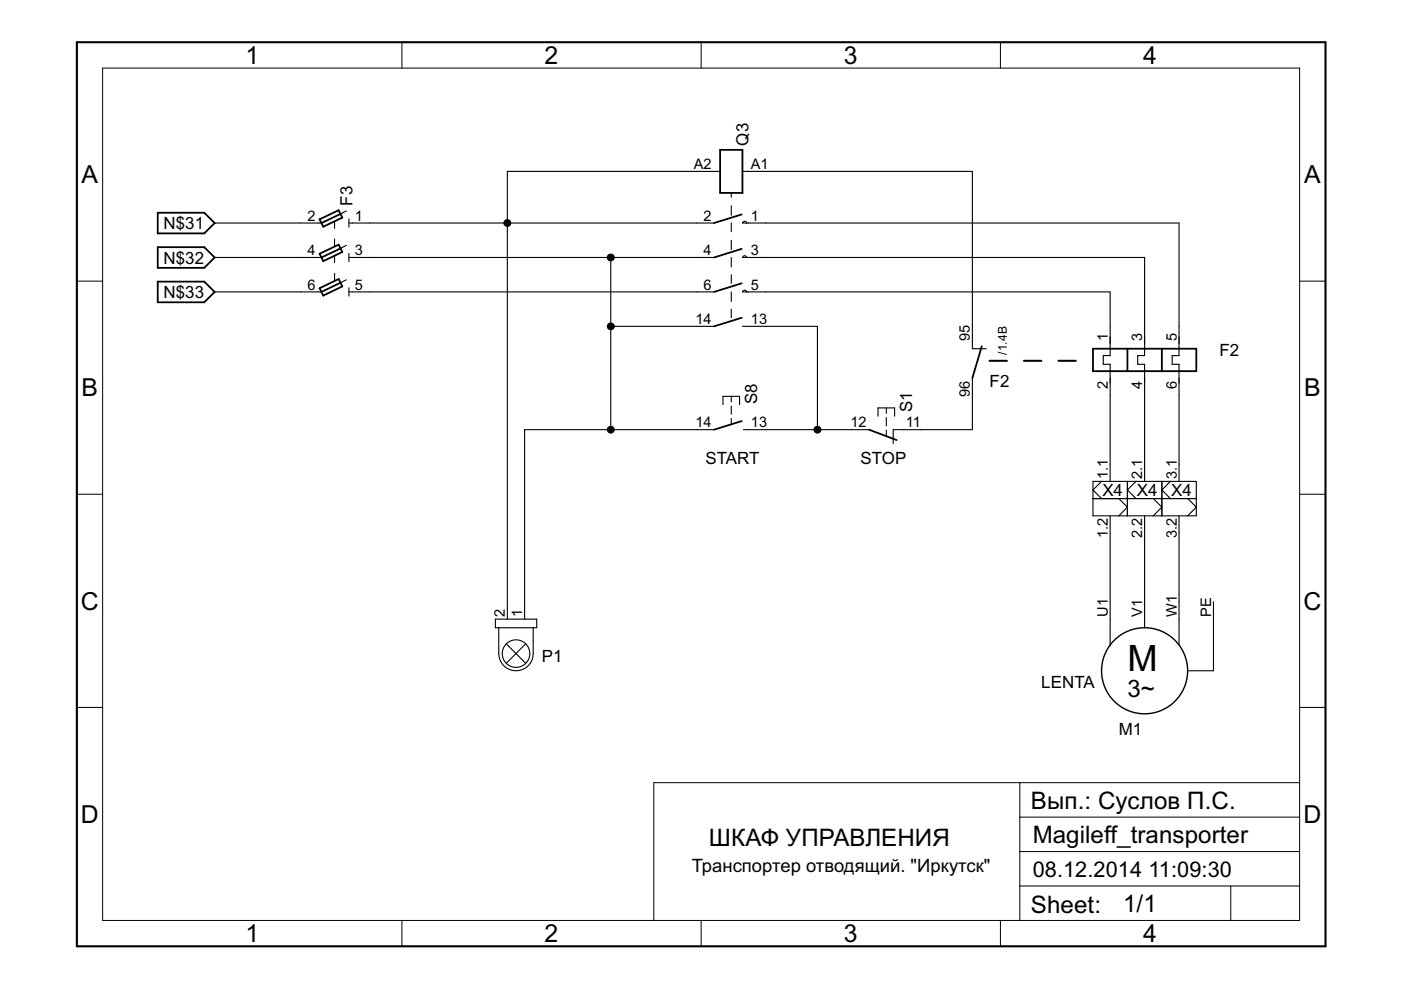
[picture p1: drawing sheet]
<?xml version="1.0" encoding="utf-8"?>
<!DOCTYPE eagle SYSTEM "eagle.dtd">
<eagle version="7.0.0">
<drawing>
<settings>
<setting alwaysvectorfont="no"/>
<setting verticaltext="up"/>
</settings>
<grid distance="0.1" unitdist="inch" unit="inch" style="lines" multiple="1" display="no" altdistance="0.01" altunitdist="inch" altunit="inch"/>
<schematic xreflabel="%F%N/%S.%C%R" xrefpart="/%S.%C%R">
<libraries>
<library name="e-motoren">
<symbols>
<symbol name="MOTOR_3-POL_PE">
<wire x1="5.08" y1="7.62" x2="5.08" y2="3.81" width="0.1524" layer="94"/>
<wire x1="0" y1="7.62" x2="0" y2="6.35" width="0.1524" layer="94"/>
<wire x1="-5.08" y1="7.62" x2="-5.08" y2="3.683" width="0.1524" layer="94"/>
<wire x1="10.16" y1="7.62" x2="10.16" y2="0" width="0.1524" layer="94"/>
<wire x1="10.16" y1="0" x2="6.35" y2="0" width="0.1524" layer="94"/>
<circle x="0" y="0" radius="6.35" width="0.2032" layer="94"/>
<text x="-2.54" y="0" size="3.81" layer="94">M</text>
<text x="-2.54" y="-3.81" size="2.54" layer="94">3~</text>
<text x="-3.81" y="-7.62" size="1.778" layer="95" rot="MR180">&gt;PART</text>
<text x="-3.81" y="-10.16" size="1.778" layer="96" rot="MR180">&gt;VALUE</text>
<text x="-3.81" y="-17.78" size="1.778" layer="96" rot="MR180">&gt;FUNKTION</text>
<text x="-3.81" y="-12.7" size="1.778" layer="96" rot="MR180">&gt;TYPE</text>
<text x="-3.81" y="-15.24" size="1.778" layer="96" rot="MR180">&gt;HERSTELLER</text>
<pin name="W1" x="5.08" y="10.16" visible="pad" length="short" direction="pas" rot="R270"/>
<pin name="V1" x="0" y="10.16" visible="pad" length="short" direction="pas" rot="R270"/>
<pin name="U1" x="-5.08" y="10.16" visible="pad" length="short" direction="pas" rot="R270"/>
<pin name="PE" x="10.16" y="10.16" visible="pad" length="short" direction="pas" rot="R270"/>
</symbol>
</symbols>
<devicesets>
<deviceset name="MOTOR_3-POL_PE" prefix="M" uservalue="yes">
<gates>
<gate name="G$1" symbol="MOTOR_3-POL_PE" x="0" y="0"/>
</gates>
<devices>
<device name="" package="MOTOR_3-POL_PE">
<connects>
<connect gate="G$1" pin="PE" pad="PE"/>
<connect gate="G$1" pin="U1" pad="U1"/>
<connect gate="G$1" pin="V1" pad="V1"/>
<connect gate="G$1" pin="W1" pad="W1"/>
</connects>
<technologies>
<technology name="">
<attribute name="FUNKTION" value="" constant="no"/>
<attribute name="HERSTELLER" value="" constant="no"/>
<attribute name="TYPE" value="" constant="no"/>
</technology>
</technologies>
</device>
</devices>
</deviceset>
</devicesets>
</library>
<library name="e-schuetze-relais">
<symbols>
<symbol name="HAUPTSCHUETZ_3-POL+HILFSKONTAKT_13-14_OHNE_KONTAKTSPIEGEL">
<wire x1="0" y1="0" x2="1.27" y2="0" width="0.1524" layer="94"/>
<wire x1="2.54" y1="0" x2="3.937" y2="0" width="0.1524" layer="94"/>
<wire x1="5.08" y1="0" x2="6.477" y2="0" width="0.1524" layer="94"/>
<wire x1="7.62" y1="0" x2="8.89" y2="0" width="0.1524" layer="94"/>
<wire x1="0" y1="-2.54" x2="-1.27" y2="1.524" width="0.254" layer="94"/>
<wire x1="0" y1="2.54" x2="0" y2="2.286" width="0.1524" layer="94"/>
<wire x1="0" y1="2.286" x2="0" y2="1.651" width="0.1524" layer="94"/>
<wire x1="5.08" y1="-2.54" x2="3.81" y2="1.524" width="0.254" layer="94"/>
<wire x1="5.08" y1="2.54" x2="5.08" y2="2.286" width="0.1524" layer="94"/>
<wire x1="5.08" y1="2.286" x2="5.08" y2="1.651" width="0.1524" layer="94"/>
<wire x1="10.16" y1="-2.54" x2="8.89" y2="1.524" width="0.254" layer="94"/>
<wire x1="10.16" y1="2.54" x2="10.16" y2="2.286" width="0.1524" layer="94"/>
<wire x1="10.16" y1="2.286" x2="10.16" y2="1.651" width="0.1524" layer="94"/>
<wire x1="15.24" y1="-2.54" x2="13.97" y2="1.524" width="0.254" layer="94"/>
<wire x1="12.7" y1="0" x2="13.97" y2="0" width="0.1524" layer="94"/>
<wire x1="10.16" y1="0" x2="11.557" y2="0" width="0.1524" layer="94"/>
<wire x1="-4.445" y1="1.651" x2="-7.62" y2="1.651" width="0.254" layer="94"/>
<wire x1="-7.62" y1="1.651" x2="-10.795" y2="1.651" width="0.254" layer="94"/>
<wire x1="-10.795" y1="1.651" x2="-10.795" y2="-1.651" width="0.254" layer="94"/>
<wire x1="-10.795" y1="-1.651" x2="-7.62" y2="-1.651" width="0.254" layer="94"/>
<wire x1="-7.62" y1="-1.651" x2="-4.445" y2="-1.651" width="0.254" layer="94"/>
<wire x1="-4.445" y1="-1.651" x2="-4.445" y2="1.651" width="0.254" layer="94"/>
<wire x1="-7.62" y1="2.54" x2="-7.62" y2="1.651" width="0.1524" layer="94"/>
<wire x1="-7.62" y1="-2.54" x2="-7.62" y2="-1.651" width="0.1524" layer="94"/>
<wire x1="-2.54" y1="0" x2="-1.143" y2="0" width="0.1524" layer="94"/>
<wire x1="-4.318" y1="0" x2="-3.81" y2="0" width="0.1524" layer="94"/>
<wire x1="0" y1="1.651" x2="0" y2="2.286" width="0.1524" layer="94" curve="-157.380135"/>
<wire x1="5.08" y1="1.651" x2="5.08" y2="2.286" width="0.1524" layer="94" curve="-157.380135"/>
<wire x1="10.16" y1="1.651" x2="10.16" y2="2.286" width="0.1524" layer="94" curve="-157.380135"/>
<wire x1="15.24" y1="2.54" x2="15.24" y2="1.651" width="0.1524" layer="94"/>
<text x="-11.43" y="2.54" size="1.778" layer="95" rot="R180">&gt;PART</text>
<text x="-11.43" y="0" size="1.778" layer="96" rot="R180">&gt;VALUE</text>
<text x="-11.43" y="-7.62" size="1.778" layer="96" rot="R180">&gt;FUNKTION</text>
<text x="-11.43" y="-2.54" size="1.778" layer="96" rot="R180">&gt;TYPE</text>
<text x="-11.43" y="-5.08" size="1.778" layer="96" rot="R180">&gt;HERSTELLER</text>
<pin name="2" x="0" y="-5.08" visible="pad" length="short" direction="pas" rot="R90"/>
<pin name="1" x="0" y="5.08" visible="pad" length="short" direction="pas" rot="R270"/>
<pin name="3" x="5.08" y="5.08" visible="pad" length="short" direction="pas" rot="R270"/>
<pin name="4" x="5.08" y="-5.08" visible="pad" length="short" direction="pas" rot="R90"/>
<pin name="5" x="10.16" y="5.08" visible="pad" length="short" direction="pas" rot="R270"/>
<pin name="6" x="10.16" y="-5.08" visible="pad" length="short" direction="pas" rot="R90"/>
<pin name="7" x="15.24" y="5.08" visible="pad" length="short" direction="pas" rot="R270"/>
<pin name="8" x="15.24" y="-5.08" visible="pad" length="short" direction="pas" rot="R90"/>
<pin name="A2" x="-7.62" y="-5.08" visible="pad" length="short" direction="in" rot="R90"/>
<pin name="A1" x="-7.62" y="5.08" visible="pad" length="short" direction="in" rot="R270"/>
</symbol>
</symbols>
<devicesets>
<deviceset name="HAUPTSCHUETZ_3-POL_HILFSKONTAKT_13-14_OHNE_KONTAKTSPIEGEL" prefix="Q" uservalue="yes">
<gates>
<gate name="1" symbol="HAUPTSCHUETZ_3-POL+HILFSKONTAKT_13-14_OHNE_KONTAKTSPIEGEL" x="0" y="0"/>
</gates>
<devices>
<device name="" package="HAUPTSCHUETZ_3-POL+HILFSKONTAKT_13-14_OHNE_KONTAKTSPIEGEL">
<connects>
<connect gate="1" pin="1" pad="1"/>
<connect gate="1" pin="2" pad="2"/>
<connect gate="1" pin="3" pad="3"/>
<connect gate="1" pin="4" pad="4"/>
<connect gate="1" pin="5" pad="5"/>
<connect gate="1" pin="6" pad="6"/>
<connect gate="1" pin="7" pad="13"/>
<connect gate="1" pin="8" pad="14"/>
<connect gate="1" pin="A1" pad="A1"/>
<connect gate="1" pin="A2" pad="A2"/>
</connects>
<technologies>
<technology name="">
<attribute name="FUNKTION" value="" constant="no"/>
<attribute name="HERSTELLER" value="" constant="no"/>
<attribute name="TYPE" value="" constant="no"/>
</technology>
</technologies>
</device>
</devices>
</deviceset>
</devicesets>
</library>
<library name="e-motorschutzschalter">
<symbols>
<symbol name="MOTORSCHUTZSCHALTER_3-POL_THERM_AUSLOESUNG-ALTERNATIV">
<wire x1="-5.08" y1="1.778" x2="-7.62" y2="1.778" width="0.254" layer="94"/>
<wire x1="-7.62" y1="1.778" x2="-7.62" y2="-1.524" width="0.254" layer="94"/>
<wire x1="-7.62" y1="-1.524" x2="-5.08" y2="-1.524" width="0.254" layer="94"/>
<wire x1="-5.08" y1="-1.524" x2="-2.54" y2="-1.524" width="0.254" layer="94"/>
<wire x1="-5.08" y1="1.778" x2="-5.08" y2="0.762" width="0.1524" layer="94"/>
<wire x1="-5.08" y1="0.762" x2="-6.096" y2="0.762" width="0.1524" layer="94"/>
<wire x1="-6.096" y1="0.762" x2="-6.096" y2="-0.508" width="0.1524" layer="94"/>
<wire x1="-6.096" y1="-0.508" x2="-5.08" y2="-0.508" width="0.1524" layer="94"/>
<wire x1="-5.08" y1="-0.508" x2="-5.08" y2="-1.524" width="0.1524" layer="94"/>
<wire x1="0" y1="1.778" x2="-2.54" y2="1.778" width="0.254" layer="94"/>
<wire x1="-2.54" y1="1.778" x2="-5.08" y2="1.778" width="0.254" layer="94"/>
<wire x1="-2.54" y1="1.778" x2="-2.54" y2="-1.524" width="0.254" layer="94"/>
<wire x1="-2.54" y1="-1.524" x2="0" y2="-1.524" width="0.254" layer="94"/>
<wire x1="0" y1="-1.524" x2="2.54" y2="-1.524" width="0.254" layer="94"/>
<wire x1="0" y1="1.778" x2="0" y2="0.762" width="0.1524" layer="94"/>
<wire x1="0" y1="0.762" x2="-1.016" y2="0.762" width="0.1524" layer="94"/>
<wire x1="-1.016" y1="0.762" x2="-1.016" y2="-0.508" width="0.1524" layer="94"/>
<wire x1="-1.016" y1="-0.508" x2="0" y2="-0.508" width="0.1524" layer="94"/>
<wire x1="0" y1="-0.508" x2="0" y2="-1.524" width="0.1524" layer="94"/>
<wire x1="7.62" y1="1.778" x2="5.08" y2="1.778" width="0.254" layer="94"/>
<wire x1="5.08" y1="1.778" x2="2.54" y2="1.778" width="0.254" layer="94"/>
<wire x1="2.54" y1="1.778" x2="0" y2="1.778" width="0.254" layer="94"/>
<wire x1="2.54" y1="1.778" x2="2.54" y2="-1.524" width="0.254" layer="94"/>
<wire x1="2.54" y1="-1.524" x2="5.08" y2="-1.524" width="0.254" layer="94"/>
<wire x1="5.08" y1="-1.524" x2="7.62" y2="-1.524" width="0.254" layer="94"/>
<wire x1="7.62" y1="-1.524" x2="7.62" y2="1.778" width="0.254" layer="94"/>
<wire x1="5.08" y1="1.778" x2="5.08" y2="0.762" width="0.1524" layer="94"/>
<wire x1="5.08" y1="0.762" x2="4.064" y2="0.762" width="0.1524" layer="94"/>
<wire x1="4.064" y1="0.762" x2="4.064" y2="-0.508" width="0.1524" layer="94"/>
<wire x1="4.064" y1="-0.508" x2="5.08" y2="-0.508" width="0.1524" layer="94"/>
<wire x1="5.08" y1="-0.508" x2="5.08" y2="-1.524" width="0.1524" layer="94"/>
<wire x1="-5.08" y1="-1.524" x2="-5.08" y2="-3.302" width="0.1524" layer="94"/>
<wire x1="0" y1="-1.524" x2="0" y2="-3.302" width="0.1524" layer="94"/>
<wire x1="5.08" y1="-1.524" x2="5.08" y2="-3.302" width="0.1524" layer="94"/>
<wire x1="-5.08" y1="3.556" x2="-5.08" y2="1.778" width="0.1524" layer="94"/>
<wire x1="0" y1="3.556" x2="0" y2="1.778" width="0.1524" layer="94"/>
<wire x1="5.08" y1="3.556" x2="5.08" y2="1.778" width="0.1524" layer="94"/>
<text x="-8.89" y="2.54" size="1.778" layer="95" rot="R180">&gt;PART</text>
<text x="-8.89" y="0" size="1.778" layer="96" rot="R180">&gt;VALUE</text>
<text x="-8.89" y="-7.62" size="1.778" layer="96" rot="R180">&gt;FUNKTION</text>
<text x="-8.89" y="-2.54" size="1.778" layer="96" rot="R180">&gt;TYPE</text>
<text x="-8.89" y="-5.08" size="1.778" layer="96" rot="R180">&gt;HERSTELLER</text>
<pin name="2" x="-5.08" y="-5.08" visible="pad" length="short" direction="pas" rot="R90"/>
<pin name="1" x="-5.08" y="5.08" visible="pad" length="short" direction="pas" rot="R270"/>
<pin name="4" x="0" y="-5.08" visible="pad" length="short" direction="pas" rot="R90"/>
<pin name="3" x="0" y="5.08" visible="pad" length="short" direction="pas" rot="R270"/>
<pin name="6" x="5.08" y="-5.08" visible="pad" length="short" direction="pas" rot="R90"/>
<pin name="5" x="5.08" y="5.08" visible="pad" length="short" direction="pas" rot="R270"/>
</symbol>
<symbol name="SCHLIESSER-1">
<wire x1="0" y1="1.524" x2="0" y2="2.54" width="0.1524" layer="94"/>
<wire x1="0" y1="-2.54" x2="-1.27" y2="1.524" width="0.254" layer="94"/>
<text x="-2.54" y="2.54" size="1.778" layer="95" rot="R180">&gt;PART</text>
<text x="-2.54" y="0" size="1.27" layer="96" rot="R180">&gt;XREF</text>
<pin name="97" x="0" y="5.08" visible="pad" length="short" direction="pas" rot="R270"/>
<pin name="98" x="0" y="-5.08" visible="pad" length="short" direction="pas" rot="R90"/>
</symbol>
<symbol name="OEFFNER-1">
<wire x1="2.032" y1="1.778" x2="1.016" y2="1.778" width="0.1524" layer="94"/>
<wire x1="0.381" y1="1.778" x2="0" y2="1.778" width="0.1524" layer="94"/>
<wire x1="0" y1="1.778" x2="0" y2="2.54" width="0.1524" layer="94"/>
<wire x1="0" y1="-2.54" x2="1.3768" y2="2.1384" width="0.254" layer="94"/>
<wire x1="0.381" y1="1.778" x2="1.016" y2="1.778" width="0.1524" layer="94"/>
<text x="-2.54" y="1.27" size="1.778" layer="95" rot="R180">&gt;PART</text>
<text x="-2.54" y="-1.27" size="1.27" layer="96" rot="R180">&gt;XREF</text>
<pin name="96" x="0" y="-5.08" visible="pad" length="short" direction="pas" rot="R90"/>
<pin name="95" x="0" y="5.08" visible="pad" length="short" direction="pas" rot="R270"/>
</symbol>
</symbols>
<devicesets>
<deviceset name="MOTORSCHUTZSCHALTER_3-POL_THERM_AUSLOESUNG_HILFSKONTAKTE" prefix="F" uservalue="yes">
<gates>
<gate name="G$1" symbol="MOTORSCHUTZSCHALTER_3-POL_THERM_AUSLOESUNG-ALTERNATIV" x="0" y="5.08" addlevel="must"/>
<gate name="G$2" symbol="SCHLIESSER-1" x="33.02" y="5.08"/>
<gate name="G$3" symbol="OEFFNER-1" x="38.1" y="5.08"/>
</gates>
<devices>
<device name="" package="MOTORSCHUTZSCHALTER_3-POL_THERM_AUSLOESUNG_HILFSKONTAKT_95_96_97_98">
<connects>
<connect gate="G$1" pin="1" pad="1"/>
<connect gate="G$1" pin="2" pad="2"/>
<connect gate="G$1" pin="3" pad="3"/>
<connect gate="G$1" pin="4" pad="4"/>
<connect gate="G$1" pin="5" pad="5"/>
<connect gate="G$1" pin="6" pad="6"/>
<connect gate="G$2" pin="97" pad="97"/>
<connect gate="G$2" pin="98" pad="98"/>
<connect gate="G$3" pin="95" pad="95"/>
<connect gate="G$3" pin="96" pad="96"/>
</connects>
<technologies>
<technology name="">
<attribute name="FUNKTION" value="" constant="no"/>
<attribute name="HERSTELLER" value="" constant="no"/>
<attribute name="TYPE" value="" constant="no"/>
</technology>
</technologies>
</device>
</devices>
</deviceset>
</devicesets>
</library>
<library name="e-klemmen">
<symbols>
<symbol name="KLEMME-2_1-BRUECKE">
<wire x1="-2.54" y1="2.54" x2="-1.27" y2="2.54" width="0.1524" layer="94"/>
<wire x1="-1.27" y1="2.54" x2="2.54" y2="2.54" width="0.1524" layer="94"/>
<wire x1="2.54" y1="2.54" x2="2.54" y2="0" width="0.1524" layer="94"/>
<wire x1="2.54" y1="0" x2="2.54" y2="-1.27" width="0.1524" layer="94"/>
<wire x1="2.54" y1="-1.27" x2="2.54" y2="-2.54" width="0.1524" layer="94"/>
<wire x1="-2.54" y1="-2.54" x2="1.27" y2="-2.54" width="0.1524" layer="94"/>
<wire x1="1.27" y1="-2.54" x2="2.54" y2="-2.54" width="0.1524" layer="94"/>
<wire x1="-2.54" y1="2.54" x2="-2.54" y2="1.27" width="0.1524" layer="94"/>
<wire x1="-2.54" y1="1.27" x2="-2.54" y2="0" width="0.1524" layer="94"/>
<wire x1="-2.54" y1="0" x2="-2.54" y2="-2.54" width="0.1524" layer="94"/>
<wire x1="-2.54" y1="0" x2="-1.27" y2="0" width="0.1524" layer="94"/>
<wire x1="-1.27" y1="0" x2="1.27" y2="0" width="0.1524" layer="94"/>
<wire x1="1.27" y1="0" x2="2.54" y2="0" width="0.1524" layer="94"/>
<wire x1="-2.54" y1="0" x2="-1.27" y2="0" width="0.1524" layer="94"/>
<wire x1="-1.27" y1="0" x2="1.27" y2="0" width="0.1524" layer="94"/>
<wire x1="-2.54" y1="0" x2="-1.27" y2="0" width="0.1524" layer="94"/>
<wire x1="-1.27" y1="0" x2="1.27" y2="0" width="0.1524" layer="94"/>
<wire x1="1.27" y1="0" x2="2.54" y2="0" width="0.1524" layer="94"/>
<wire x1="-2.54" y1="1.27" x2="-1.27" y2="2.54" width="0.1524" layer="94"/>
<wire x1="-2.54" y1="1.27" x2="-1.27" y2="0" width="0.1524" layer="94"/>
<wire x1="2.54" y1="-1.27" x2="1.27" y2="0" width="0.1524" layer="94"/>
<wire x1="2.54" y1="-1.27" x2="1.27" y2="-2.54" width="0.1524" layer="94"/>
<text x="-2.921" y="0.889" size="1.778" layer="95" rot="R180">&gt;PART</text>
<text x="1.524" y="-0.508" size="1.524" layer="95" rot="R180">&gt;12</text>
<text x="-1.524" y="0.508" size="1.524" layer="95">&gt;11</text>
<pin name="1" x="0" y="5.08" visible="pad" length="short" direction="pas" rot="R270"/>
<pin name="2" x="0" y="-5.08" visible="pad" length="short" direction="pas" rot="R90"/>
</symbol>
<symbol name="KLEMME-2_2-BRUECKE">
<wire x1="-2.54" y1="2.54" x2="-1.27" y2="2.54" width="0.1524" layer="94"/>
<wire x1="-1.27" y1="2.54" x2="2.54" y2="2.54" width="0.1524" layer="94"/>
<wire x1="2.54" y1="2.54" x2="2.54" y2="0" width="0.1524" layer="94"/>
<wire x1="2.54" y1="0" x2="2.54" y2="-1.27" width="0.1524" layer="94"/>
<wire x1="2.54" y1="-1.27" x2="2.54" y2="-2.54" width="0.1524" layer="94"/>
<wire x1="-2.54" y1="-2.54" x2="1.27" y2="-2.54" width="0.1524" layer="94"/>
<wire x1="1.27" y1="-2.54" x2="2.54" y2="-2.54" width="0.1524" layer="94"/>
<wire x1="-2.54" y1="2.54" x2="-2.54" y2="1.27" width="0.1524" layer="94"/>
<wire x1="-2.54" y1="1.27" x2="-2.54" y2="0" width="0.1524" layer="94"/>
<wire x1="-2.54" y1="0" x2="-2.54" y2="-2.54" width="0.1524" layer="94"/>
<wire x1="-2.54" y1="0" x2="-1.27" y2="0" width="0.1524" layer="94"/>
<wire x1="-1.27" y1="0" x2="1.27" y2="0" width="0.1524" layer="94"/>
<wire x1="1.27" y1="0" x2="2.54" y2="0" width="0.1524" layer="94"/>
<wire x1="-2.54" y1="0" x2="-1.27" y2="0" width="0.1524" layer="94"/>
<wire x1="-1.27" y1="0" x2="1.27" y2="0" width="0.1524" layer="94"/>
<wire x1="1.27" y1="0" x2="2.54" y2="0" width="0.1524" layer="94"/>
<wire x1="-2.54" y1="1.27" x2="-1.27" y2="2.54" width="0.1524" layer="94"/>
<wire x1="-2.54" y1="1.27" x2="-1.27" y2="0" width="0.1524" layer="94"/>
<wire x1="2.54" y1="-1.27" x2="1.27" y2="0" width="0.1524" layer="94"/>
<wire x1="2.54" y1="-1.27" x2="1.27" y2="-2.54" width="0.1524" layer="94"/>
<text x="-2.921" y="0.889" size="1.778" layer="95" rot="R180">&gt;PART</text>
<text x="1.524" y="-0.508" size="1.524" layer="95" rot="R180">&gt;22</text>
<text x="-1.524" y="0.508" size="1.524" layer="95">&gt;21</text>
<pin name="1" x="0" y="5.08" visible="pad" length="short" direction="pas" rot="R270"/>
<pin name="2" x="0" y="-5.08" visible="pad" length="short" direction="pas" rot="R90"/>
</symbol>
<symbol name="KLEMME-2_3-BRUECKE">
<wire x1="-2.54" y1="2.54" x2="-1.27" y2="2.54" width="0.1524" layer="94"/>
<wire x1="-1.27" y1="2.54" x2="2.54" y2="2.54" width="0.1524" layer="94"/>
<wire x1="2.54" y1="2.54" x2="2.54" y2="0" width="0.1524" layer="94"/>
<wire x1="2.54" y1="0" x2="2.54" y2="-1.27" width="0.1524" layer="94"/>
<wire x1="2.54" y1="-1.27" x2="2.54" y2="-2.54" width="0.1524" layer="94"/>
<wire x1="-2.54" y1="-2.54" x2="1.27" y2="-2.54" width="0.1524" layer="94"/>
<wire x1="1.27" y1="-2.54" x2="2.54" y2="-2.54" width="0.1524" layer="94"/>
<wire x1="-2.54" y1="2.54" x2="-2.54" y2="1.27" width="0.1524" layer="94"/>
<wire x1="-2.54" y1="1.27" x2="-2.54" y2="0" width="0.1524" layer="94"/>
<wire x1="-2.54" y1="0" x2="-2.54" y2="-2.54" width="0.1524" layer="94"/>
<wire x1="-2.54" y1="0" x2="-1.27" y2="0" width="0.1524" layer="94"/>
<wire x1="-1.27" y1="0" x2="1.27" y2="0" width="0.1524" layer="94"/>
<wire x1="1.27" y1="0" x2="2.54" y2="0" width="0.1524" layer="94"/>
<wire x1="-2.54" y1="0" x2="-1.27" y2="0" width="0.1524" layer="94"/>
<wire x1="-1.27" y1="0" x2="1.27" y2="0" width="0.1524" layer="94"/>
<wire x1="1.27" y1="0" x2="2.54" y2="0" width="0.1524" layer="94"/>
<wire x1="-2.54" y1="1.27" x2="-1.27" y2="2.54" width="0.1524" layer="94"/>
<wire x1="-2.54" y1="1.27" x2="-1.27" y2="0" width="0.1524" layer="94"/>
<wire x1="2.54" y1="-1.27" x2="1.27" y2="0" width="0.1524" layer="94"/>
<wire x1="2.54" y1="-1.27" x2="1.27" y2="-2.54" width="0.1524" layer="94"/>
<text x="-2.921" y="0.889" size="1.778" layer="95" rot="R180">&gt;PART</text>
<text x="1.524" y="-0.508" size="1.524" layer="95" rot="R180">&gt;32</text>
<text x="-1.524" y="0.508" size="1.524" layer="95">&gt;31</text>
<pin name="1" x="0" y="5.08" visible="pad" length="short" direction="pas" rot="R270"/>
<pin name="2" x="0" y="-5.08" visible="pad" length="short" direction="pas" rot="R90"/>
</symbol>
</symbols>
<devicesets>
<deviceset name="KLEMME-2_3-BRUECKE" prefix="X" uservalue="yes">
<gates>
<gate name="1" symbol="KLEMME-2_1-BRUECKE" x="0" y="0"/>
<gate name="2" symbol="KLEMME-2_2-BRUECKE" x="5.08" y="0"/>
<gate name="3" symbol="KLEMME-2_3-BRUECKE" x="10.16" y="0"/>
</gates>
<devices>
<device name="" package="KLEMME-2_3-BRUECKE">
<connects>
<connect gate="1" pin="1" pad="1.1"/>
<connect gate="1" pin="2" pad="1.2"/>
<connect gate="2" pin="1" pad="2.1"/>
<connect gate="2" pin="2" pad="2.2"/>
<connect gate="3" pin="1" pad="3.1"/>
<connect gate="3" pin="2" pad="3.2"/>
</connects>
<technologies>
<technology name="">
<attribute name="11" value="" constant="no"/>
<attribute name="12" value="" constant="no"/>
<attribute name="21" value="" constant="no"/>
<attribute name="22" value="" constant="no"/>
<attribute name="31" value="" constant="no"/>
<attribute name="32" value="" constant="no"/>
</technology>
</technologies>
</device>
</devices>
</deviceset>
</devicesets>
</library>
<library name="e-schalter">
<symbols>
<symbol name="OEFFNER_TASTSCHALTER">
<wire x1="0.8522" y1="0" x2="0.0394" y2="0" width="0.1524" layer="94"/>
<wire x1="2.032" y1="1.016" x2="0" y2="1.016" width="0.1524" layer="94"/>
<wire x1="0" y1="1.016" x2="0" y2="2.54" width="0.1524" layer="94"/>
<wire x1="-1.7894" y1="0" x2="-0.5702" y2="0" width="0.1524" layer="94"/>
<wire x1="-3.2116" y1="0" x2="-2.399" y2="0" width="0.1524" layer="94"/>
<wire x1="-3.2116" y1="1.2192" x2="-3.2116" y2="-1.2192" width="0.1524" layer="94"/>
<wire x1="-3.2116" y1="1.2192" x2="-1.9924" y2="1.2192" width="0.1524" layer="94"/>
<wire x1="-3.2116" y1="-1.2192" x2="-1.9924" y2="-1.2192" width="0.1524" layer="94"/>
<wire x1="0" y1="-2.54" x2="1.524" y2="1.524" width="0.254" layer="94"/>
<text x="-2.54" y="3.81" size="1.778" layer="95" rot="R180">&gt;PART</text>
<text x="-2.54" y="-2.54" size="1.778" layer="96" rot="R180">&gt;VALUE</text>
<text x="-2.54" y="-10.16" size="1.778" layer="96" rot="R180">&gt;FUNKTION</text>
<text x="-2.54" y="-5.08" size="1.778" layer="96" rot="R180">&gt;TYPE</text>
<text x="-2.54" y="-7.62" size="1.778" layer="96" rot="R180">&gt;HERSTELLER</text>
<pin name="1" x="0" y="5.08" visible="pad" length="short" direction="in" rot="R270"/>
<pin name="2" x="0" y="-5.08" visible="pad" length="short" direction="in" rot="R90"/>
</symbol>
<symbol name="SCHLIESSER_TASTSCHALTER">
<wire x1="-4.9164" y1="1.2193" x2="-4.9164" y2="0.0001" width="0.1524" layer="94"/>
<wire x1="-4.9164" y1="0.0001" x2="-4.9164" y2="-1.2191" width="0.1524" layer="94"/>
<wire x1="-4.9164" y1="1.2193" x2="-3.6972" y2="1.2193" width="0.1524" layer="94"/>
<wire x1="-4.9164" y1="-1.2191" x2="-3.6972" y2="-1.2191" width="0.1524" layer="94"/>
<wire x1="-3.4938" y1="0.0001" x2="-2.2746" y2="0.0001" width="0.1524" layer="94"/>
<wire x1="-4.9164" y1="0.0001" x2="-4.1034" y2="0.0001" width="0.1524" layer="94"/>
<wire x1="-0.8524" y1="0.0001" x2="-1.665" y2="0.0001" width="0.1524" layer="94"/>
<wire x1="0" y1="-2.54" x2="-1.27" y2="1.524" width="0.254" layer="94"/>
<wire x1="0" y1="2.54" x2="0" y2="1.778" width="0.1524" layer="94"/>
<text x="-3.81" y="3.81" size="1.778" layer="95" rot="R180">&gt;PART</text>
<text x="-3.81" y="-2.54" size="1.778" layer="96" rot="R180">&gt;VALUE</text>
<text x="-3.81" y="-10.16" size="1.778" layer="96" rot="R180">&gt;FUNKTION</text>
<text x="-3.81" y="-5.08" size="1.778" layer="96" rot="R180">&gt;TYPE</text>
<text x="-3.81" y="-7.62" size="1.778" layer="96" rot="R180">&gt;HERSTELLER</text>
<pin name="4" x="0" y="-5.08" visible="pad" length="short" direction="in" rot="R90"/>
<pin name="3" x="0" y="5.08" visible="pad" length="short" direction="in" rot="R270"/>
</symbol>
</symbols>
<devicesets>
<deviceset name="OEFFNER_TASTSCHALTER" prefix="S" uservalue="yes">
<gates>
<gate name="G$1" symbol="OEFFNER_TASTSCHALTER" x="0" y="0"/>
</gates>
<devices>
<device name="" package="OEFFNER_TASTSCHALTER">
<connects>
<connect gate="G$1" pin="1" pad="11"/>
<connect gate="G$1" pin="2" pad="12"/>
</connects>
<technologies>
<technology name="">
<attribute name="FUNKTION" value="" constant="no"/>
<attribute name="HERSTELLER" value="" constant="no"/>
<attribute name="TYPE" value="" constant="no"/>
</technology>
</technologies>
</device>
</devices>
</deviceset>
<deviceset name="SCHLIESSER_TASTSCHALTER" prefix="S" uservalue="yes">
<gates>
<gate name="G$1" symbol="SCHLIESSER_TASTSCHALTER" x="0" y="0"/>
</gates>
<devices>
<device name="" package="SCHLIESSER_TASTSCHALTER">
<connects>
<connect gate="G$1" pin="3" pad="13"/>
<connect gate="G$1" pin="4" pad="14"/>
</connects>
<technologies>
<technology name="">
<attribute name="FUNKTION" value="" constant="no"/>
<attribute name="HERSTELLER" value="" constant="no"/>
<attribute name="TYPE" value="" constant="no"/>
</technology>
</technologies>
</device>
</devices>
</deviceset>
</devicesets>
</library>
<library name="e-sicherungen">
<symbols>
<symbol name="TRENNSICHERUNG_3-POL">
<wire x1="-5.08" y1="2.54" x2="-5.08" y2="2.0268" width="0.1524" layer="94"/>
<wire x1="0" y1="2.54" x2="0" y2="2.0268" width="0.1524" layer="94"/>
<wire x1="-4.4714" y1="2.0268" x2="-5.6886" y2="2.0268" width="0.1524" layer="94"/>
<wire x1="0.6086" y1="2.0268" x2="-0.6086" y2="2.0268" width="0.1524" layer="94"/>
<wire x1="-5.08" y1="-2.54" x2="-5.08" y2="-2.0268" width="0.1524" layer="94"/>
<wire x1="5.08" y1="2.54" x2="5.08" y2="2.0268" width="0.1524" layer="94"/>
<wire x1="5.6886" y1="2.0268" x2="4.4714" y2="2.0268" width="0.1524" layer="94"/>
<wire x1="0" y1="-2.54" x2="0" y2="-2.0268" width="0.1524" layer="94"/>
<wire x1="5.08" y1="-2.54" x2="5.08" y2="-2.0268" width="0.1524" layer="94"/>
<wire x1="-5.3688" y1="-0.0876" x2="-4.3" y2="-0.0876" width="0.1524" layer="94"/>
<wire x1="-1.6504" y1="-0.0876" x2="-2.7192" y2="-0.0876" width="0.1524" layer="94"/>
<wire x1="-0.2888" y1="-0.0876" x2="0.7698" y2="-0.0876" width="0.1524" layer="94"/>
<wire x1="3.4194" y1="-0.0876" x2="2.3608" y2="-0.0876" width="0.1524" layer="94"/>
<wire x1="-5.8748" y1="1.0618" x2="-4.5334" y2="-1.7586" width="0.254" layer="94"/>
<wire x1="-0.8052" y1="1.0618" x2="0.5466" y2="-1.7586" width="0.254" layer="94"/>
<wire x1="4.2748" y1="1.0618" x2="5.6164" y2="-1.7586" width="0.254" layer="94"/>
<wire x1="-1.8882" y1="0.515" x2="-0.5466" y2="-2.3054" width="0.254" layer="94"/>
<wire x1="3.1814" y1="0.515" x2="4.5334" y2="-2.3054" width="0.254" layer="94"/>
<wire x1="-5.6266" y1="-2.3054" x2="-4.5334" y2="-1.7586" width="0.254" layer="94"/>
<wire x1="-0.5466" y1="-2.3054" x2="0.5466" y2="-1.7586" width="0.254" layer="94"/>
<wire x1="-0.8052" y1="1.0618" x2="-1.8882" y2="0.515" width="0.254" layer="94"/>
<wire x1="3.1814" y1="0.515" x2="4.2748" y2="1.0618" width="0.254" layer="94"/>
<wire x1="4.5334" y1="-2.3054" x2="5.6164" y2="-1.7586" width="0.254" layer="94"/>
<wire x1="-1.3416" y1="0.7832" x2="0" y2="-2.0268" width="0.254" layer="94"/>
<wire x1="3.7282" y1="0.7832" x2="5.08" y2="-2.0268" width="0.254" layer="94"/>
<wire x1="-6.9682" y1="0.515" x2="-5.6266" y2="-2.3054" width="0.254" layer="94"/>
<wire x1="-6.9682" y1="0.515" x2="-5.8748" y2="1.0618" width="0.254" layer="94"/>
<wire x1="-6.4216" y1="0.7832" x2="-5.08" y2="-2.0268" width="0.254" layer="94"/>
<wire x1="-6.4054" y1="0.7408" x2="-6.858" y2="1.6458" width="0.1524" layer="94"/>
<wire x1="-1.3254" y1="0.7408" x2="-1.778" y2="1.6458" width="0.1524" layer="94"/>
<wire x1="3.7546" y1="0.7408" x2="3.302" y2="1.6458" width="0.1524" layer="94"/>
<text x="-7.62" y="2.54" size="1.778" layer="95" rot="R180">&gt;PART</text>
<text x="-7.62" y="0" size="1.778" layer="96" rot="R180">&gt;VALUE</text>
<text x="-7.62" y="-7.62" size="1.778" layer="96" rot="R180">&gt;FUNKTION</text>
<text x="-7.62" y="-2.54" size="1.778" layer="96" rot="R180">&gt;TYPE</text>
<text x="-7.62" y="-5.08" size="1.778" layer="96" rot="R180">&gt;HERSTELLER</text>
<pin name="1" x="-5.08" y="5.08" visible="pad" length="short" direction="pas" rot="R270"/>
<pin name="2" x="-5.08" y="-5.08" visible="pad" length="short" direction="pas" rot="R90"/>
<pin name="3" x="0" y="5.08" visible="pad" length="short" direction="pas" rot="R270"/>
<pin name="4" x="0" y="-5.08" visible="pad" length="short" direction="pas" rot="R90"/>
<pin name="5" x="5.08" y="5.08" visible="pad" length="short" direction="pas" rot="R270"/>
<pin name="6" x="5.08" y="-5.08" visible="pad" length="short" direction="pas" rot="R90"/>
</symbol>
</symbols>
<devicesets>
<deviceset name="TRENNSICHERUNG_3-POL" prefix="F" uservalue="yes">
<gates>
<gate name="G$1" symbol="TRENNSICHERUNG_3-POL" x="0" y="0"/>
</gates>
<devices>
<device name="" package="TRENNSICHERUNG_3-POL">
<connects>
<connect gate="G$1" pin="1" pad="1"/>
<connect gate="G$1" pin="2" pad="2"/>
<connect gate="G$1" pin="3" pad="3"/>
<connect gate="G$1" pin="4" pad="4"/>
<connect gate="G$1" pin="5" pad="5"/>
<connect gate="G$1" pin="6" pad="6"/>
</connects>
<technologies>
<technology name="">
<attribute name="FUNKTION" value="" constant="no"/>
<attribute name="HERSTELLER" value="" constant="no"/>
<attribute name="TYPE" value="" constant="no"/>
</technology>
</technologies>
</device>
</devices>
</deviceset>
</devicesets>
</library>
<library name="frames">
<symbols>
<symbol name="A5L-LOC">
<wire x1="85.09" y1="3.81" x2="85.09" y2="24.13" width="0.1016" layer="94"/>
<wire x1="85.09" y1="24.13" x2="139.065" y2="24.13" width="0.1016" layer="94"/>
<wire x1="139.065" y1="24.13" x2="180.34" y2="24.13" width="0.1016" layer="94"/>
<wire x1="170.18" y1="3.81" x2="170.18" y2="8.89" width="0.1016" layer="94"/>
<wire x1="170.18" y1="8.89" x2="180.34" y2="8.89" width="0.1016" layer="94"/>
<wire x1="170.18" y1="8.89" x2="139.065" y2="8.89" width="0.1016" layer="94"/>
<wire x1="139.065" y1="8.89" x2="139.065" y2="3.81" width="0.1016" layer="94"/>
<wire x1="139.065" y1="8.89" x2="139.065" y2="13.97" width="0.1016" layer="94"/>
<wire x1="139.065" y1="13.97" x2="180.34" y2="13.97" width="0.1016" layer="94"/>
<wire x1="139.065" y1="13.97" x2="139.065" y2="19.05" width="0.1016" layer="94"/>
<wire x1="139.065" y1="19.05" x2="180.34" y2="19.05" width="0.1016" layer="94"/>
<wire x1="139.065" y1="19.05" x2="139.065" y2="24.13" width="0.1016" layer="94"/>
<text x="140.97" y="15.24" size="2.54" layer="94">&gt;DRAWING_NAME</text>
<text x="140.97" y="10.16" size="2.286" layer="94">&gt;LAST_DATE_TIME</text>
<text x="154.305" y="5.08" size="2.54" layer="94">&gt;SHEET</text>
<text x="140.716" y="4.953" size="2.54" layer="94">Sheet:</text>
<frame x1="0" y1="0" x2="184.15" y2="133.35" columns="4" rows="4" layer="94"/>
</symbol>
</symbols>
<devicesets>
<deviceset name="A5L-LOC" prefix="FRAME" uservalue="yes">
<gates>
<gate name="G$1" symbol="A5L-LOC" x="0" y="0"/>
</gates>
<devices>
<device name="">
<technologies>
<technology name=""/>
</technologies>
</device>
</devices>
</deviceset>
</devicesets>
</library>
<library name="e-lampen-signalisation">
<symbols>
<symbol name="BLITZLEUCHTE">
<wire x1="-0.1652" y1="1.1048" x2="2.7052" y2="3.9752" width="0.1524" layer="94"/>
<wire x1="2.7052" y1="1.1048" x2="-0.1652" y2="3.9752" width="0.1524" layer="94"/>
<wire x1="3.81" y1="-1.27" x2="-1.27" y2="-1.27" width="0.1524" layer="94"/>
<wire x1="-1.27" y1="-1.27" x2="-1.27" y2="2.54" width="0.1524" layer="94"/>
<wire x1="-1.27" y1="2.54" x2="3.81" y2="2.54" width="0.1524" layer="94" curve="-180"/>
<wire x1="3.81" y1="2.54" x2="3.81" y2="-1.27" width="0.1524" layer="94"/>
<wire x1="-1.778" y1="-1.27" x2="-1.778" y2="-2.54" width="0.1524" layer="94"/>
<wire x1="4.318" y1="-2.54" x2="4.318" y2="-1.27" width="0.1524" layer="94"/>
<wire x1="-1.27" y1="-1.27" x2="-1.778" y2="-1.27" width="0.1524" layer="94"/>
<wire x1="-1.778" y1="-2.54" x2="4.318" y2="-2.54" width="0.1524" layer="94"/>
<wire x1="3.81" y1="-1.27" x2="4.318" y2="-1.27" width="0.1524" layer="94"/>
<circle x="1.27" y="2.54" radius="2.034" width="0.1524" layer="94"/>
<text x="-2.54" y="3.81" size="1.778" layer="95" rot="R180">&gt;PART</text>
<text x="-2.54" y="1.27" size="1.778" layer="96" rot="R180">&gt;VALUE</text>
<text x="-2.54" y="-6.35" size="1.778" layer="96" rot="R180">&gt;FUNKTION</text>
<text x="-2.54" y="-1.27" size="1.778" layer="96" rot="R180">&gt;TYPE</text>
<text x="-2.54" y="-3.81" size="1.778" layer="96" rot="R180">&gt;HERSTELLER</text>
<pin name="X1" x="0" y="-5.08" visible="pad" length="short" direction="pas" rot="R90"/>
<pin name="X2" x="2.54" y="-5.08" visible="pad" length="short" direction="pas" rot="R90"/>
</symbol>
</symbols>
<devicesets>
<deviceset name="BLINK/BLITZLEUCHTE" prefix="P" uservalue="yes">
<gates>
<gate name="G$1" symbol="BLITZLEUCHTE" x="0" y="0"/>
</gates>
<devices>
<device name="" package="LAMPE">
<connects>
<connect gate="G$1" pin="X1" pad="1"/>
<connect gate="G$1" pin="X2" pad="2"/>
</connects>
<technologies>
<technology name="">
<attribute name="FUNKTION" value="" constant="no"/>
<attribute name="HERSTELLER" value="" constant="no"/>
<attribute name="TYPE" value="" constant="no"/>
</technology>
</technologies>
</device>
</devices>
</deviceset>
</devicesets>
</library>
</libraries>
<attributes>
</attributes>
<variantdefs>
</variantdefs>
<classes>
<class number="0" name="default" width="0" drill="0">
</class>
</classes>
<parts>
<part name="S1" library="e-schalter" deviceset="OEFFNER_TASTSCHALTER" device=""/>
<part name="M1" library="e-motoren" deviceset="MOTOR_3-POL_PE" device=""/>
<part name="F2" library="e-motorschutzschalter" deviceset="MOTORSCHUTZSCHALTER_3-POL_THERM_AUSLOESUNG_HILFSKONTAKTE" device=""/>
<part name="X4" library="e-klemmen" deviceset="KLEMME-2_3-BRUECKE" device=""/>
<part name="Q3" library="e-schuetze-relais" deviceset="HAUPTSCHUETZ_3-POL_HILFSKONTAKT_13-14_OHNE_KONTAKTSPIEGEL" device=""/>
<part name="S8" library="e-schalter" deviceset="SCHLIESSER_TASTSCHALTER" device=""/>
<part name="F3" library="e-sicherungen" deviceset="TRENNSICHERUNG_3-POL" device=""/>
<part name="FRAME2" library="frames" deviceset="A5L-LOC" device=""/>
<part name="P1" library="e-lampen-signalisation" deviceset="BLINK/BLITZLEUCHTE" device=""/>
</parts>
<sheets>
<sheet>
<plain>
<text x="125.73" y="76.2" size="1.778" layer="94">START</text>
<text x="148.59" y="76.2" size="1.778" layer="94">STOP</text>
<text x="175.26" y="43.18" size="1.778" layer="94">LENTA</text>
<text x="126.238" y="19.812" size="2.54" layer="94">ШКАФ УПРАВЛЕНИЯ</text>
<text x="123.698" y="16.002" size="1.9304" layer="94">Транспортер отводящий. "Иркутск"</text>
<text x="173.736" y="25.4" size="2.54" layer="94">Вып.: Суслов П.С.</text>
<wire x1="172.72" y1="91.44" x2="175.26" y2="91.44" width="0.1524" layer="100"/>
<wire x1="177.8" y1="91.44" x2="180.34" y2="91.44" width="0.1524" layer="100"/>
<wire x1="167.64" y1="91.44" x2="170.18" y2="91.44" width="0.1524" layer="100"/>
</plain>
<instances>
<instance part="S1" gate="G$1" x="152.4" y="81.28" rot="R270"/>
<instance part="M1" gate="G$1" x="190.5" y="45.72"/>
<instance part="F2" gate="G$1" x="190.5" y="91.44" smashed="yes">
<attribute name="PART" x="204.47" y="93.98" size="1.778" layer="95" rot="R180"/>
<attribute name="VALUE" x="181.61" y="91.44" size="1.778" layer="96" rot="R180"/>
<attribute name="FUNKTION" x="181.61" y="83.82" size="1.778" layer="96" rot="R180"/>
<attribute name="TYPE" x="181.61" y="88.9" size="1.778" layer="96" rot="R180"/>
<attribute name="HERSTELLER" x="181.61" y="86.36" size="1.778" layer="96" rot="R180"/>
</instance>
<instance part="X4" gate="1" x="185.42" y="71.12" smashed="yes">
<attribute name="PART" x="187.325" y="73.279" size="1.778" layer="95" rot="R180"/>
<attribute name="12" x="186.944" y="70.612" size="1.524" layer="95" rot="R180"/>
<attribute name="11" x="183.896" y="71.628" size="1.524" layer="95"/>
</instance>
<instance part="X4" gate="2" x="190.5" y="71.12" smashed="yes">
<attribute name="PART" x="192.405" y="73.279" size="1.778" layer="95" rot="R180"/>
<attribute name="22" x="192.024" y="70.612" size="1.524" layer="95" rot="R180"/>
<attribute name="21" x="188.976" y="71.628" size="1.524" layer="95"/>
</instance>
<instance part="X4" gate="3" x="195.58" y="71.12" smashed="yes">
<attribute name="PART" x="197.485" y="73.279" size="1.778" layer="95" rot="R180"/>
<attribute name="32" x="197.104" y="70.612" size="1.524" layer="95" rot="R180"/>
<attribute name="31" x="194.056" y="71.628" size="1.524" layer="95"/>
</instance>
<instance part="F2" gate="G$3" x="165.1" y="91.44" smashed="yes">
<attribute name="PART" x="167.64" y="87.63" size="1.778" layer="95"/>
<attribute name="XREF" x="168.91" y="96.52" size="1.27" layer="96" rot="R270"/>
</instance>
<instance part="Q3" gate="1" x="129.54" y="111.76" rot="R270"/>
<instance part="S8" gate="G$1" x="129.54" y="81.28" rot="R270"/>
<instance part="F3" gate="G$1" x="71.12" y="106.68" rot="R270"/>
<instance part="FRAME2" gate="G$1" x="33.02" y="5.08"/>
<instance part="P1" gate="G$1" x="99.06" y="50.8" rot="R180"/>
</instances>
<busses>
</busses>
<nets>
<net name="C" class="0">
<segment>
<pinref part="Q3" gate="1" pin="6"/>
<wire x1="124.46" y1="101.6" x2="76.2" y2="101.6" width="0.1524" layer="91"/>
<pinref part="F3" gate="G$1" pin="5"/>
</segment>
</net>
<net name="B" class="0">
<segment>
<pinref part="Q3" gate="1" pin="8"/>
<wire x1="124.46" y1="96.52" x2="111.76" y2="96.52" width="0.1524" layer="91"/>
<wire x1="111.76" y1="96.52" x2="111.76" y2="81.28" width="0.1524" layer="91"/>
<pinref part="S8" gate="G$1" pin="4"/>
<wire x1="111.76" y1="81.28" x2="124.46" y2="81.28" width="0.1524" layer="91"/>
<wire x1="99.06" y1="81.28" x2="111.76" y2="81.28" width="0.1524" layer="91"/>
<junction x="111.76" y="81.28"/>
<pinref part="P1" gate="G$1" pin="X1"/>
<wire x1="99.06" y1="55.88" x2="99.06" y2="81.28" width="0.1524" layer="91"/>
<pinref part="Q3" gate="1" pin="4"/>
<pinref part="F3" gate="G$1" pin="3"/>
<wire x1="76.2" y1="106.68" x2="111.76" y2="106.68" width="0.1524" layer="91"/>
<wire x1="111.76" y1="106.68" x2="124.46" y2="106.68" width="0.1524" layer="91"/>
<wire x1="111.76" y1="96.52" x2="111.76" y2="106.68" width="0.1524" layer="91"/>
<junction x="111.76" y="96.52"/>
<junction x="111.76" y="106.68"/>
</segment>
</net>
<net name="A" class="0">
<segment>
<pinref part="Q3" gate="1" pin="A2"/>
<wire x1="124.46" y1="119.38" x2="96.52" y2="119.38" width="0.1524" layer="91"/>
<pinref part="Q3" gate="1" pin="2"/>
<pinref part="F3" gate="G$1" pin="1"/>
<wire x1="76.2" y1="111.76" x2="96.52" y2="111.76" width="0.1524" layer="91"/>
<wire x1="96.52" y1="111.76" x2="124.46" y2="111.76" width="0.1524" layer="91"/>
<wire x1="96.52" y1="119.38" x2="96.52" y2="111.76" width="0.1524" layer="91"/>
<junction x="96.52" y="111.76"/>
<pinref part="P1" gate="G$1" pin="X2"/>
<wire x1="96.52" y1="55.88" x2="96.52" y2="111.76" width="0.1524" layer="91"/>
</segment>
</net>
<net name="N$20" class="0">
<segment>
<pinref part="M1" gate="G$1" pin="U1"/>
<pinref part="X4" gate="1" pin="2"/>
<wire x1="185.42" y1="55.88" x2="185.42" y2="66.04" width="0.1524" layer="91"/>
</segment>
</net>
<net name="N$21" class="0">
<segment>
<pinref part="M1" gate="G$1" pin="V1"/>
<pinref part="X4" gate="2" pin="2"/>
<wire x1="190.5" y1="55.88" x2="190.5" y2="66.04" width="0.1524" layer="91"/>
</segment>
</net>
<net name="N$22" class="0">
<segment>
<pinref part="M1" gate="G$1" pin="W1"/>
<pinref part="X4" gate="3" pin="2"/>
<wire x1="195.58" y1="55.88" x2="195.58" y2="66.04" width="0.1524" layer="91"/>
</segment>
</net>
<net name="N$23" class="0">
<segment>
<pinref part="X4" gate="3" pin="1"/>
<pinref part="F2" gate="G$1" pin="6"/>
<wire x1="195.58" y1="76.2" x2="195.58" y2="86.36" width="0.1524" layer="91"/>
</segment>
</net>
<net name="N$24" class="0">
<segment>
<pinref part="X4" gate="2" pin="1"/>
<pinref part="F2" gate="G$1" pin="4"/>
<wire x1="190.5" y1="76.2" x2="190.5" y2="86.36" width="0.1524" layer="91"/>
</segment>
</net>
<net name="N$25" class="0">
<segment>
<pinref part="X4" gate="1" pin="1"/>
<pinref part="F2" gate="G$1" pin="2"/>
<wire x1="185.42" y1="76.2" x2="185.42" y2="86.36" width="0.1524" layer="91"/>
</segment>
</net>
<net name="N$27" class="0">
<segment>
<pinref part="F2" gate="G$1" pin="5"/>
<pinref part="Q3" gate="1" pin="1"/>
<wire x1="195.58" y1="96.52" x2="195.58" y2="111.76" width="0.1524" layer="91"/>
<wire x1="195.58" y1="111.76" x2="134.62" y2="111.76" width="0.1524" layer="91"/>
</segment>
</net>
<net name="N$28" class="0">
<segment>
<pinref part="F2" gate="G$1" pin="3"/>
<pinref part="Q3" gate="1" pin="3"/>
<wire x1="190.5" y1="96.52" x2="190.5" y2="106.68" width="0.1524" layer="91"/>
<wire x1="190.5" y1="106.68" x2="134.62" y2="106.68" width="0.1524" layer="91"/>
</segment>
</net>
<net name="N$29" class="0">
<segment>
<pinref part="F2" gate="G$1" pin="1"/>
<pinref part="Q3" gate="1" pin="5"/>
<wire x1="134.62" y1="101.6" x2="185.42" y2="101.6" width="0.1524" layer="91"/>
<wire x1="185.42" y1="101.6" x2="185.42" y2="96.52" width="0.1524" layer="91"/>
</segment>
</net>
<net name="N$34" class="0">
<segment>
<pinref part="Q3" gate="1" pin="A1"/>
<wire x1="165.1" y1="119.38" x2="134.62" y2="119.38" width="0.1524" layer="91"/>
<pinref part="F2" gate="G$3" pin="95"/>
<wire x1="165.1" y1="96.52" x2="165.1" y2="119.38" width="0.1524" layer="91"/>
</segment>
</net>
<net name="N$12" class="0">
<segment>
<pinref part="Q3" gate="1" pin="7"/>
<wire x1="134.62" y1="96.52" x2="142.24" y2="96.52" width="0.1524" layer="91"/>
<pinref part="S8" gate="G$1" pin="3"/>
<wire x1="134.62" y1="81.28" x2="142.24" y2="81.28" width="0.1524" layer="91"/>
<junction x="142.24" y="81.28"/>
<wire x1="142.24" y1="96.52" x2="142.24" y2="81.28" width="0.1524" layer="91"/>
<pinref part="S1" gate="G$1" pin="2"/>
<wire x1="147.32" y1="81.28" x2="142.24" y2="81.28" width="0.1524" layer="91"/>
</segment>
</net>
<net name="N$13" class="0">
<segment>
<pinref part="S1" gate="G$1" pin="1"/>
<wire x1="157.48" y1="81.28" x2="165.1" y2="81.28" width="0.1524" layer="91"/>
<pinref part="F2" gate="G$3" pin="96"/>
<wire x1="165.1" y1="81.28" x2="165.1" y2="86.36" width="0.1524" layer="91"/>
</segment>
</net>
<net name="N$31" class="0">
<segment>
<pinref part="F3" gate="G$1" pin="2"/>
<wire x1="66.04" y1="111.76" x2="53.34" y2="111.76" width="0.1524" layer="91"/>
<label x="53.34" y="111.76" size="1.778" layer="95" rot="R180" xref="yes"/>
</segment>
</net>
<net name="N$32" class="0">
<segment>
<pinref part="F3" gate="G$1" pin="4"/>
<wire x1="66.04" y1="106.68" x2="53.34" y2="106.68" width="0.1524" layer="91"/>
<label x="53.34" y="106.68" size="1.778" layer="95" rot="R180" xref="yes"/>
</segment>
</net>
<net name="N$33" class="0">
<segment>
<pinref part="F3" gate="G$1" pin="6"/>
<wire x1="66.04" y1="101.6" x2="53.34" y2="101.6" width="0.1524" layer="91"/>
<label x="53.34" y="101.6" size="1.778" layer="95" rot="R180" xref="yes"/>
</segment>
</net>
</nets>
</sheet>
</sheets>
</schematic>
</drawing>
</eagle>
